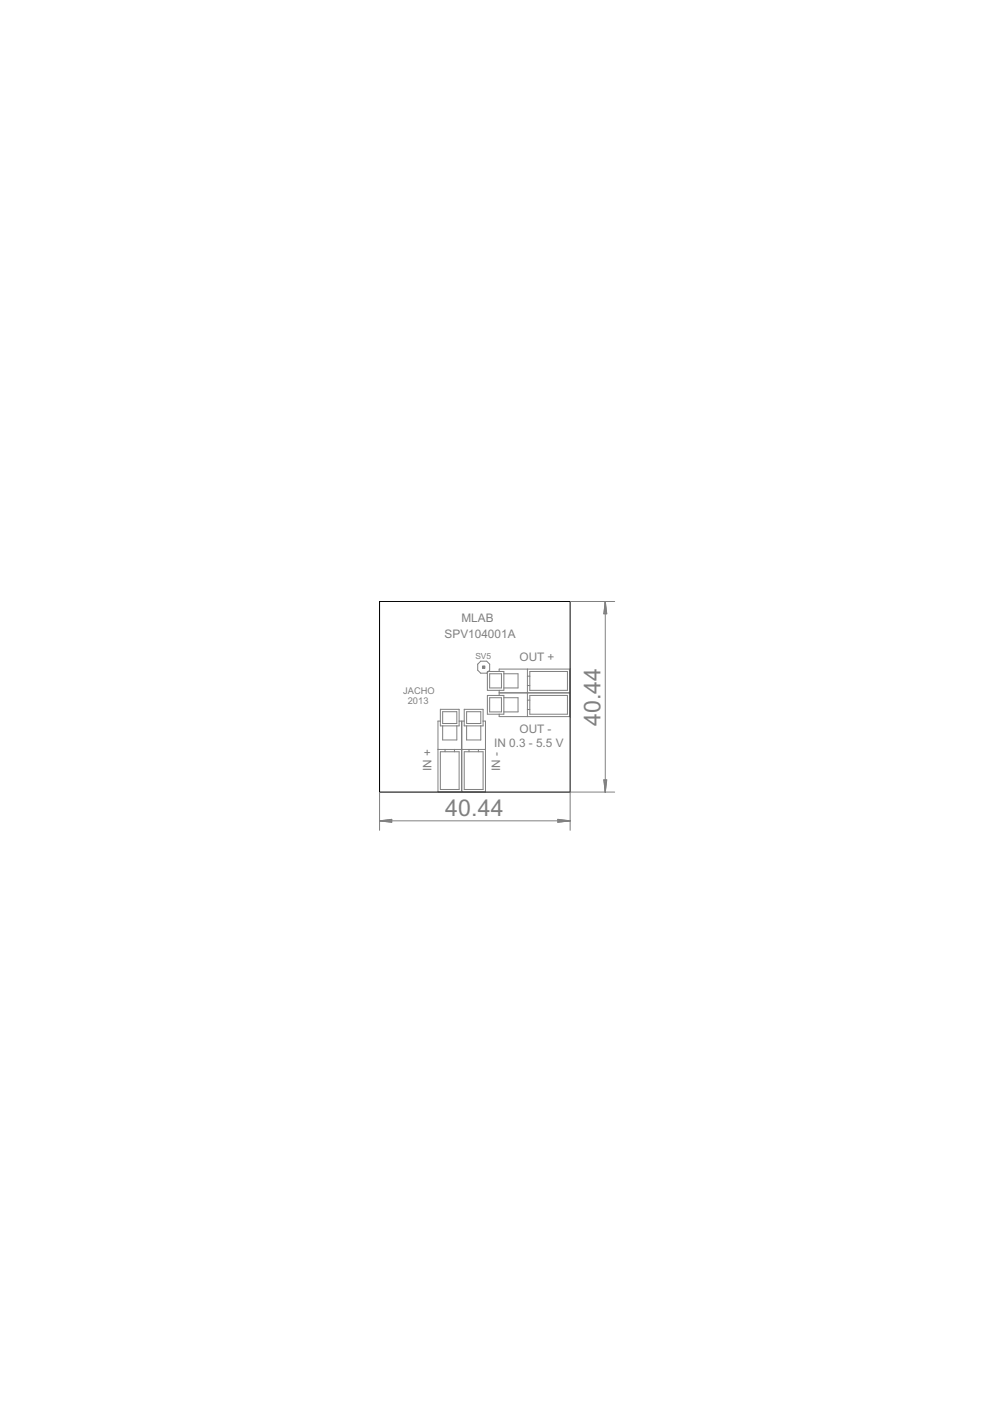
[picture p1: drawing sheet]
<svg xmlns="http://www.w3.org/2000/svg" width="210mm" height="297mm" viewBox="0 0 210 297" stroke-linecap="round" stroke-linejoin="round" font-family="sans-serif">
<g fill="none" stroke="#808080" stroke-width=".21">
<path d="M120.9 127.5h9.4M128.3 127.5v40.4M128.3 127.5l.4 2.6h-.7zM128.3 127.5l-.1 2.6M128.3 127.5l.2 2.6M128.3 127.5l-.2 2.6M128.3 127.5l.3 2.6M92.9 158.9h5M93.4 152.9h-.5v15h5v-15h-.6M93.4 150.4h3.9v3.5h-3.9zM93.4 159.4h3.9v8h-3.9zM93.9 150.9h3v2.5h-3z"/>
<path d="M93.9 153.9v3h3v-3M94.4 158.9v.5M96.4 158.9v.5M97.9 158.9h5M98.4 150.4h4v3.5h-4zM98.4 152.9h-.5v15h5v-15h-.5M98.4 159.4h4v8h-4zM98.9 150.9h3v2.5h-3zM98.9 153.9v3h3v-3M99.4 158.9v.5M101.3 140.8l.6-.6h1.3l.6 .6v1.3l-.6 .6h-1.3l-.6-.6zM101.4 158.9v.5"/>
<path d="M103.3 142.4h3.5v4h-3.5zM103.3 147.4h3.5v4h-3.5zM103.8 142.9h2.5v3h-2.5zM103.8 147.9h2.5v3h-2.5zM105.8 142.4v-.5h15v5h-15v-.5M105.8 147.4v-.5h15v5h-15v-.5M106.8 142.9h3v3h-3M106.8 147.9h3v3h-3M111.8 141.9v5M111.8 146.9v5M111.8 143.4h.5M111.8 145.4h.5"/>
<path d="M111.8 148.4h.5M111.8 150.4h.5M112.3 142.4h8v4h-8zM112.3 147.4h8v4h-8zM80.5 167.9v8.1M80.5 174h40.4M80.5 174l2.6-.3v.6zM80.5 174l2.6 .2M80.5 174l2.6 .3M83.1 173.9l-2.6 .1M83.1 173.8l-2.6 .2M118.3 173.7l2.6 .3-2.6 .3z"/>
<path d="M118.3 173.9l2.6 .1M118.3 173.8l2.6 .2M120.9 174l-2.6 .2M120.9 174l-2.6 .3M128 165.4h.7l-.4 2.5zM128.1 165.4l.2 2.5M128.2 165.4l.1 2.5M128.5 165.4l-.2 2.5M128.6 165.4l-.3 2.5M130.3 167.9h-9.4v8.1"/>
</g>
<path d="M102.3 141.2h.5v.5h-.5z" fill="#808080" stroke="#808080" stroke-width=".21"/>
<path d="M80.5 127.5h40.4v40.4h-40.4z" fill="none" stroke="#000" stroke-width=".21"/>
<g font-size="5.5" fill="#808080">
<text x="127.3" y="154" transform="rotate(-90 127.3 154)">40.44</text>
<text x="94.4" y="173">40.44</text>
</g>
<g font-size="2.8" fill="#808080">
<text x="97.9" y="131.9">MLAB</text>
<text x="94.3" y="135.3">SPV104001A</text>
<text x="110.1" y="140.1">OUT +</text>
<text x="110.1" y="155.4">OUT -</text>
<text x="104.7" y="158.4">IN 0.3 - 5.5 V</text>
<text x="91.5" y="163.4" transform="rotate(-90 91.5 163.4)">IN +</text>
<text x="106" y="163.4" transform="rotate(-90 106 163.4)">IN -</text>
</g>
<g font-size="2.2" fill="#808080">
<text x="85.5" y="147.1">JACHO</text>
<text x="86.5" y="149.3">2013</text>
</g>
<text font-size="2" fill="#808080" x="100.8" y="139.8">SV5</text>
</svg>
